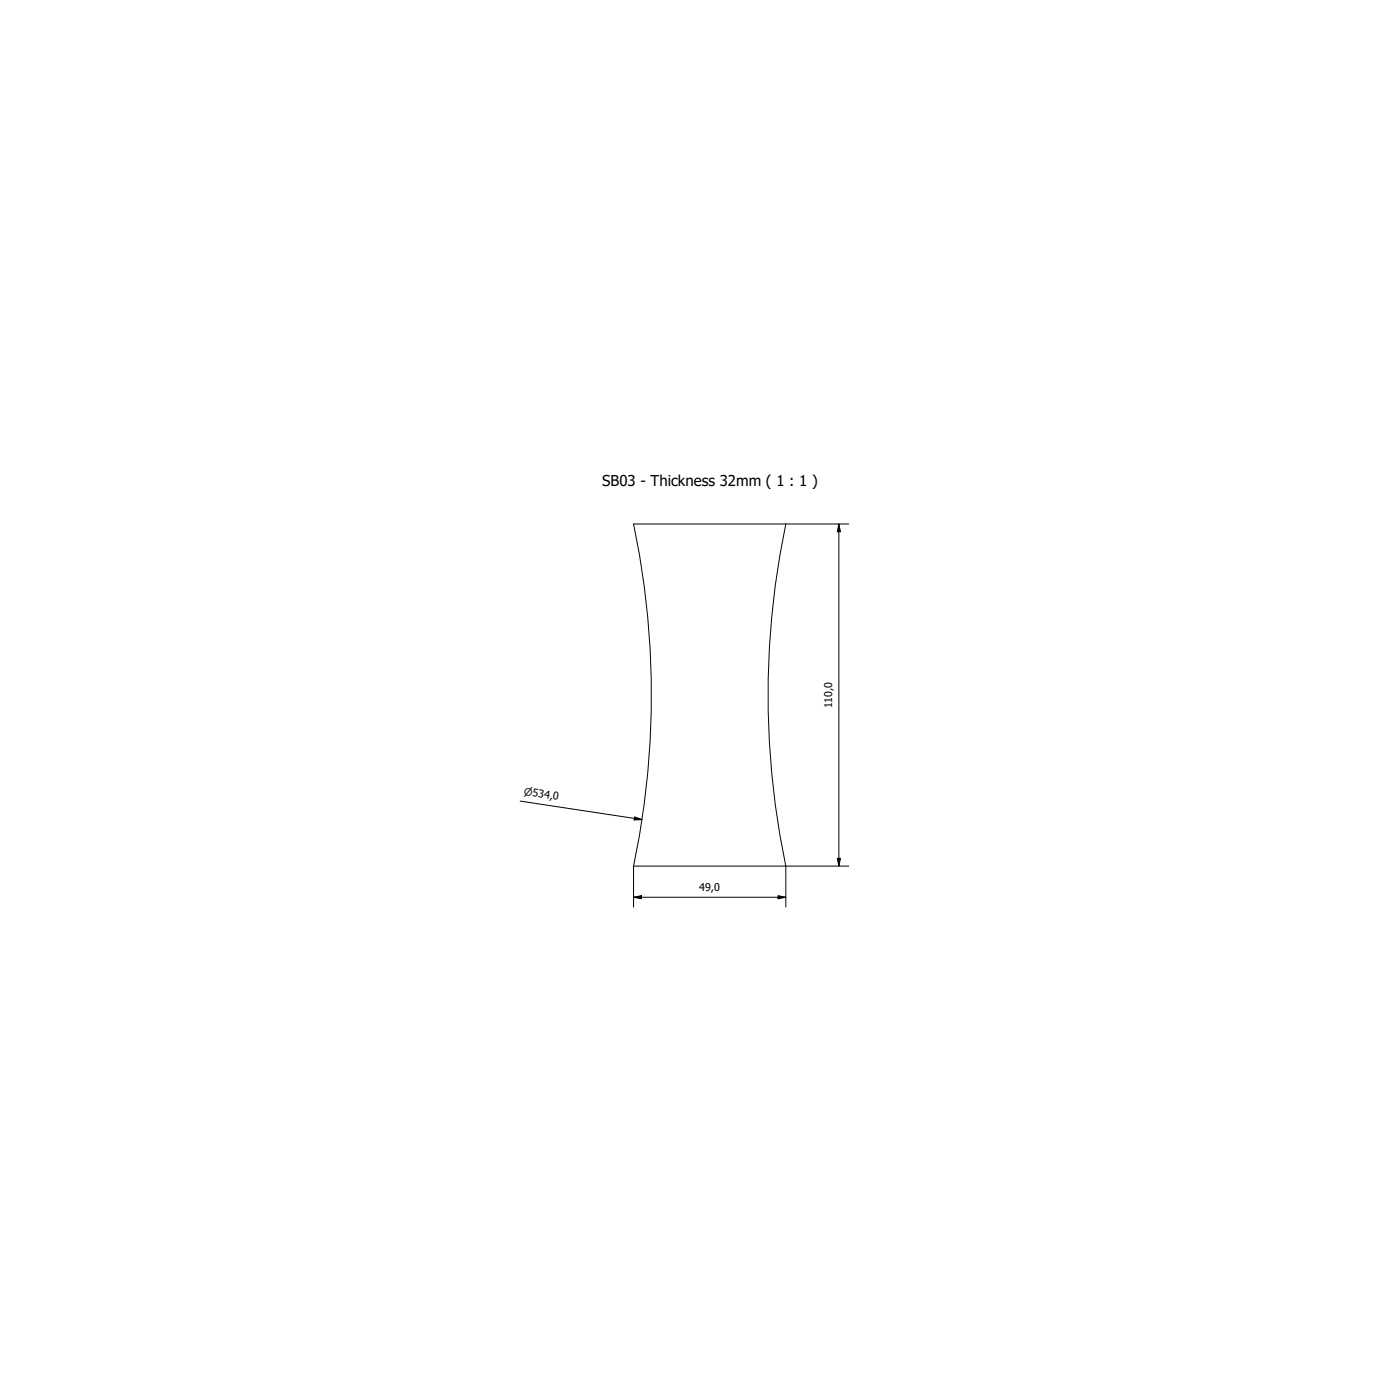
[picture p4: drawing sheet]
<svg xmlns="http://www.w3.org/2000/svg" width="450mm" height="450mm" viewBox="0 0 450 450" stroke-linecap="round" stroke-linejoin="round" font-family="sans-serif">
<!-- layer: Visible (ISO) -->
<path d="M203.7 168.5h49a267.3 267.3 0 0 0 0 110h-49a266.3 266.3 0 0 0 0-110z" fill="none" stroke="#000" stroke-width=".32"/>
<!-- layer: Dimension (ISO) -->
<path d="M252.7 168.5h20.2M269.7 168.5l.5 2.5h-1zM269.7 168.5v110M167.3 257.6l39.1 5.9M203.7 278.5v13.2M204 262.7l2.4 .8-2.5 .1zM269.2 276h1l-.5 2.5zM272.9 278.5h-20.2v13.2M203.7 288.5l2.5-.5v1zM203.7 288.5h49M250.2 288l2.5 .5-2.5 .5z" fill="none" stroke="#000" stroke-width=".32"/>
<path d="M269.7 168.5l.5 2.5h-1zM204 262.7l2.4 .8-2.5 .1zM269.2 276h1l-.5 2.5zM203.7 288.5l2.5-.5v1zM250.2 288l2.5 .5-2.5 .5z" fill="#000"/>
<text font-size="4.8" x="193.7" y="156.4">SB03 - Thickness 32mm ( 1 : 1 )</text>
<g font-size="3.4">
<text x="267.6" y="227.8" transform="rotate(-90 267.6 227.8)">110,0</text>
<text x="224.9" y="286.3">49,0</text>
</g>
<text font-size="3.3" x="168.3" y="255.6" transform="rotate(9 168.3 255.6)">⌀534,0</text>
</svg>
